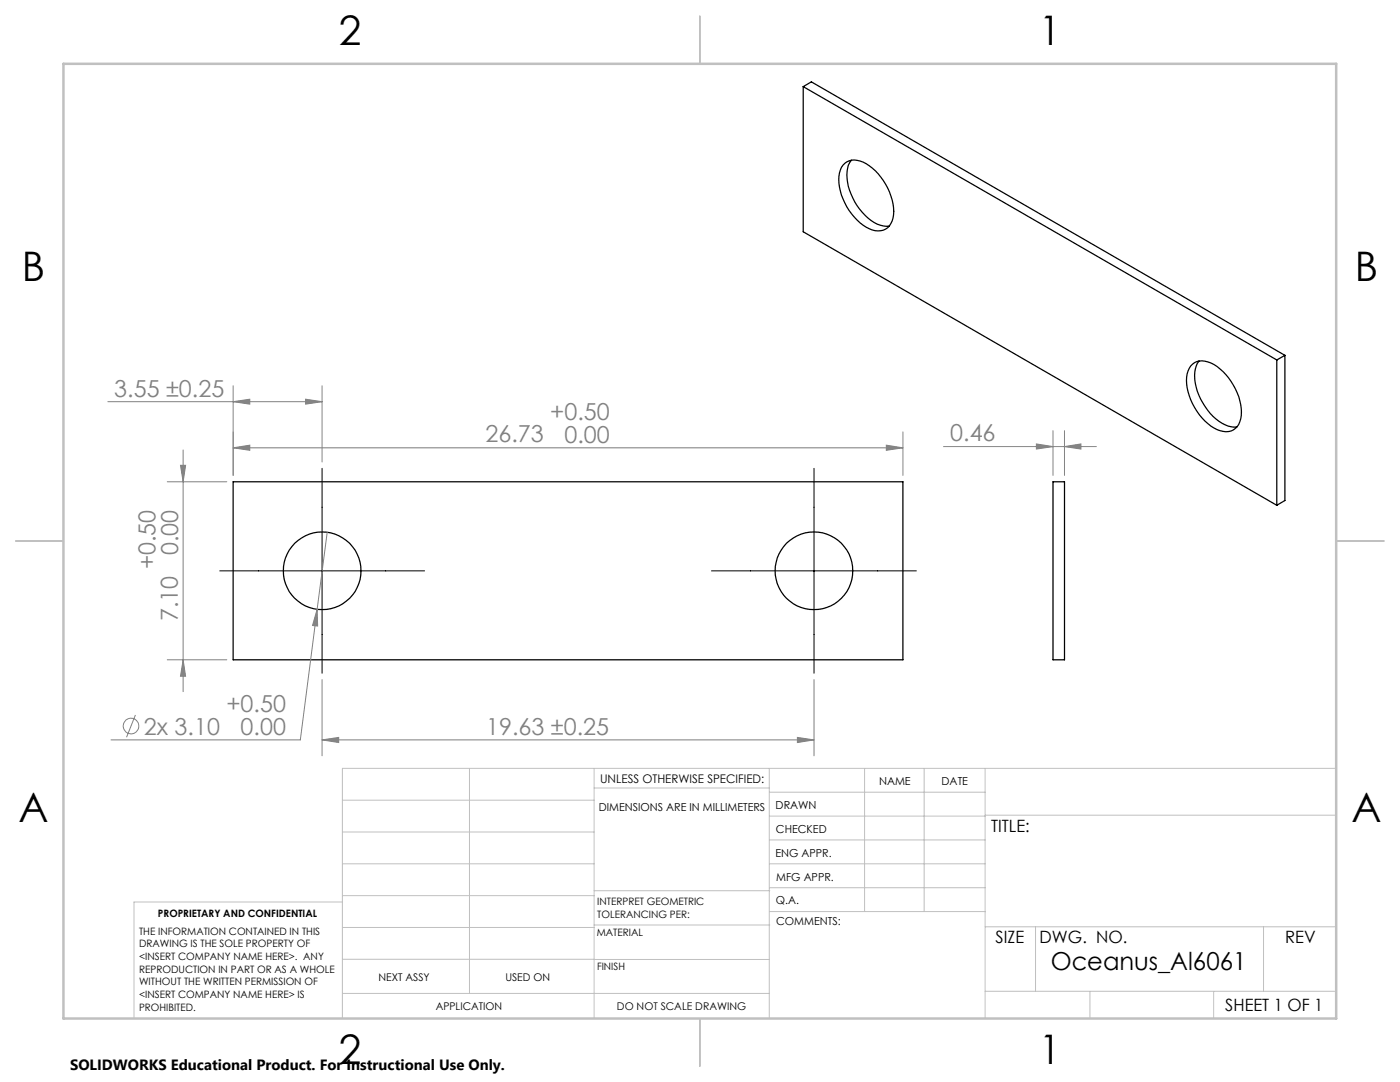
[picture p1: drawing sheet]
<svg xmlns="http://www.w3.org/2000/svg" width="279mm" height="216mm" viewBox="0 0 279 216" stroke-linecap="round" stroke-linejoin="round" font-family="sans-serif">
<g fill="none" stroke="#000" stroke-width=".25">
<path d="M160.3 17.3l94.5 54.5M160.3 17.3v28.9l94.5 54.6M160.3 17.3l1.6-1 94.5 54.6M168.2 32.9a3.2 3.2 0 0 1 4.1-.6 11.8 11.8 0 0 1 6 10.6 3.2 3.2 0 0 1-4.8 2.7 11.4 11.4 0 0 1-6-11.1zM169.9 32a6.4 6.4 0 0 0-.4 6 11.2 11.2 0 0 0 6.2 6.9l1.8 .2M237.6 73a3.2 3.2 0 0 1 4.1-.6 11.8 11.8 0 0 1 6 10.5 3.2 3.2 0 0 1-4.8 2.8 11.8 11.8 0 0 1-6.1-10.5 4.5 4.5 0 0 1 .8-2.2zM239.3 72a6.4 6.4 0 0 0-.4 6 11.2 11.2 0 0 0 6.2 7l1.2 .2h.6M254.8 71.8v29M256.4 70.9l-1.6 .9M256.4 70.9v29l-1.6 .9M46.5 96.1h133.7v35.6h-133.7zM210.1 96.1h2.3v35.6h-2.3z"/>
<circle cx="64.3" cy="113.9" r="7.7"/>
<circle cx="162.4" cy="113.9" r="7.7"/>
</g>
<g fill="none" stroke="#808080" stroke-width=".2">
<path d="M46.5 77v17.9M61 79.7l3.3 .5-3.3 .4zM64.3 77v15.2M21.5 80.2h42.8M33.4 96.1h11.9M36 92.9h1l-.5 3.2zM36.5 89.8v48.2M46.5 89.4l3.3-.6v1.1zM46.5 80.2l3.3-.5v.9zM46.5 89.4h133.7M176.9 88.8l3.3 .6-3.3 .5zM180.2 86.2v8.7"/>
<path d="M188.3 89.1h30.5M206.8 88.6l3.3 .5-3.3 .5zM210.1 85.9v9M212.4 89.1l3.3-.5v1zM212.4 85.9v9M65.3 106.2l-5.4 41.4h-37.7M33.4 131.7h11.9M36.5 131.7l.5 3.2h-1zM63.3 121.6l.1 3.3-1-.1zM64.3 135.6v15.2M162.5 135.6v15.2M27 142.7l-1.7 4.4"/>
<path d="M64.3 147.6l3.3-.5v1.1zM64.3 147.6h98.2M159.1 147.1l3.4 .5-3.4 .6z"/>
<circle cx="26.1" cy="144.9" r="1.55"/>
</g>
<path d="M64.3 93.5v40.8M162.5 93.5v40.8M43.9 113.9h40.8M142 113.9h40.9" fill="none" stroke="#000" stroke-width=".2"/>
<g fill="none" stroke="#c0c0c0" stroke-width=".2">
<path d="M68.3 159.7h50.3M93.7 153.3v44.9M118.6 153.3v49.9M118.6 157.2h34.9M153.5 153.3v49.9M153.5 158.1h43.1M172.5 153.3v28.6M184.4 153.3v28.6M196.6 153.3v49.9M266.7 153.3h-198.4v49.9M68.3 178.7h50.3M68.3 172.4h50.3"/>
<path d="M68.3 166h50.3M68.3 180h-41.6v23.2M118.6 177.7h35M153.5 167.6h43.1M153.5 162.8h43.1M153.5 172.4h43.1M153.5 177.1h43.1M196.6 162.7h70.1M68.3 198.2h85.2M68.3 191.4l85.2 .1M68.3 185.1h50.3M118.6 184.6h35"/>
<path d="M153.6 181.9h43M196.6 197.8h70.1M196.6 184.9h70.1M206.7 184.9v12.9M217.5 197.8v5.4M242.2 197.8v5.4M252.2 184.9v12.9"/>
</g>
<path d="M139.7 3.2v9.5M3.1 107.9h9.6M266.7 107.9h9.5M139.7 203.2v9.6" fill="none" stroke="#c0c0c0" stroke-width=".25"/>
<path d="M12.7 12.7h254v190.5h-254z" fill="none" stroke="#c0c0c0" stroke-width=".5"/>
<g fill="#808080">
<path d="M176.9 88.8l3.3 .6-3.3 .5zM46.5 89.4l3.3-.6v1.1z"/>
<path d="M63.3 121.6l-.9 3.2 1 .1zM64.3 147.6l3.3-.5v1.1zM159.1 147.1l3.4 .5-3.4 .6zM46.5 80.2l3.3-.5v.9zM61 79.7l3.3 .5-3.3 .4zM206.8 88.6l3.3 .5-3.3 .5zM212.4 89.1l3.3-.5v1z"/>
<path d="M36 92.9h1l-.5 3.2zM36.5 131.7l.5 3.2h-1z"/>
</g>
<g font-size="8.1">
<text x="67.6" y="8.9">2</text>
<text x="207.3" y="8.9">1</text>
<text x="4.4" y="56.2">B</text>
<text x="270.4" y="56.2">B</text>
<text x="3.7" y="164.1">A</text>
<text x="269.7" y="164.1">A</text>
<text x="67.6" y="212.4">2</text>
<text x="207.3" y="212.4">1</text>
</g>
<text font-size="4.9" x="209.7" y="193.5">Oceanus_Al6061</text>
<g font-size="4.7" fill="#808080">
<text x="22.8" y="79.1">3.55 ±0.25</text>
<text x="109.8" y="83.8">+0.50</text>
<text x="96.9" y="88.3">26.73</text>
<text x="112.6" y="88.3">0.00</text>
<text x="189.6" y="88.1">0.46</text>
<text x="31" y="113.6" transform="rotate(-90 31 113.6)">+0.50</text>
<text x="35.5" y="110.8" transform="rotate(-90 35.5 110.8)">0.00</text>
<text x="35.5" y="124" transform="rotate(-90 35.5 124)">7.10</text>
<text x="45.2" y="142.1">+0.50</text>
<text x="28.7" y="146.6">2x 3.10</text>
<text x="48" y="146.6">0.00</text>
<text x="97" y="146.6">19.63 ±0.25</text>
</g>
<g font-size="3.4">
<text x="197.8" y="166">TITLE:</text>
<text x="198.7" y="188.1">SIZE</text>
<text x="207.5" y="188.1">DWG. NO.</text>
<text x="256.5" y="188.2">REV</text>
<text x="244.5" y="201.7">SHEET 1 OF 1</text>
</g>
<text font-size="3" x="14" y="213.5">SOLIDWORKS Educational Product. For Instructional Use Only.</text>
<text font-size="2.4" x="119.8" y="156.2">UNLESS OTHERWISE SPECIFIED:</text>
<g font-size="2.2">
<text x="119.5" y="161.8">DIMENSIONS ARE IN MILLIMETERS</text>
<text x="154.8" y="161.4">DRAWN</text>
<text x="175.4" y="156.6">NAME</text>
<text x="187.9" y="156.7">DATE</text>
<text x="154.9" y="166.3">CHECKED</text>
<text x="154.8" y="170.9">ENG APPR.</text>
<text x="154.9" y="175.7">MFG APPR.</text>
<text x="154.9" y="180.4">Q.A.</text>
<text x="154.9" y="184.6">COMMENTS:</text>
</g>
<g font-size="2.1">
<text x="75.5" y="195.7">NEXT ASSY</text>
<text x="100.9" y="195.7">USED ON</text>
<text x="86.9" y="201.5">APPLICATION</text>
<text x="123.1" y="201.6">DO NOT SCALE DRAWING</text>
</g>
<g font-size="2">
<text x="31.5" y="182.9">PROPRIETARY AND CONFIDENTIAL</text>
<text x="119.2" y="180.6">INTERPRET GEOMETRIC</text>
<text x="119.2" y="183.1">TOLERANCING PER:</text>
<text x="27.8" y="186.5">THE INFORMATION CONTAINED IN THIS</text>
<text x="27.8" y="189">DRAWING IS THE SOLE PROPERTY OF</text>
<text x="27.8" y="191.6">&lt;INSERT COMPANY NAME HERE&gt;. ANY</text>
<text x="119.1" y="186.7">MATERIAL</text>
<text x="27.8" y="194.1">REPRODUCTION IN PART OR AS A WHOLE</text>
<text x="27.8" y="196.6">WITHOUT THE WRITTEN PERMISSION OF</text>
<text x="119.1" y="193.5">FINISH</text>
<text x="27.8" y="199.1">&lt;INSERT COMPANY NAME HERE&gt; IS</text>
<text x="27.8" y="201.7">PROHIBITED.</text>
</g>
</svg>
